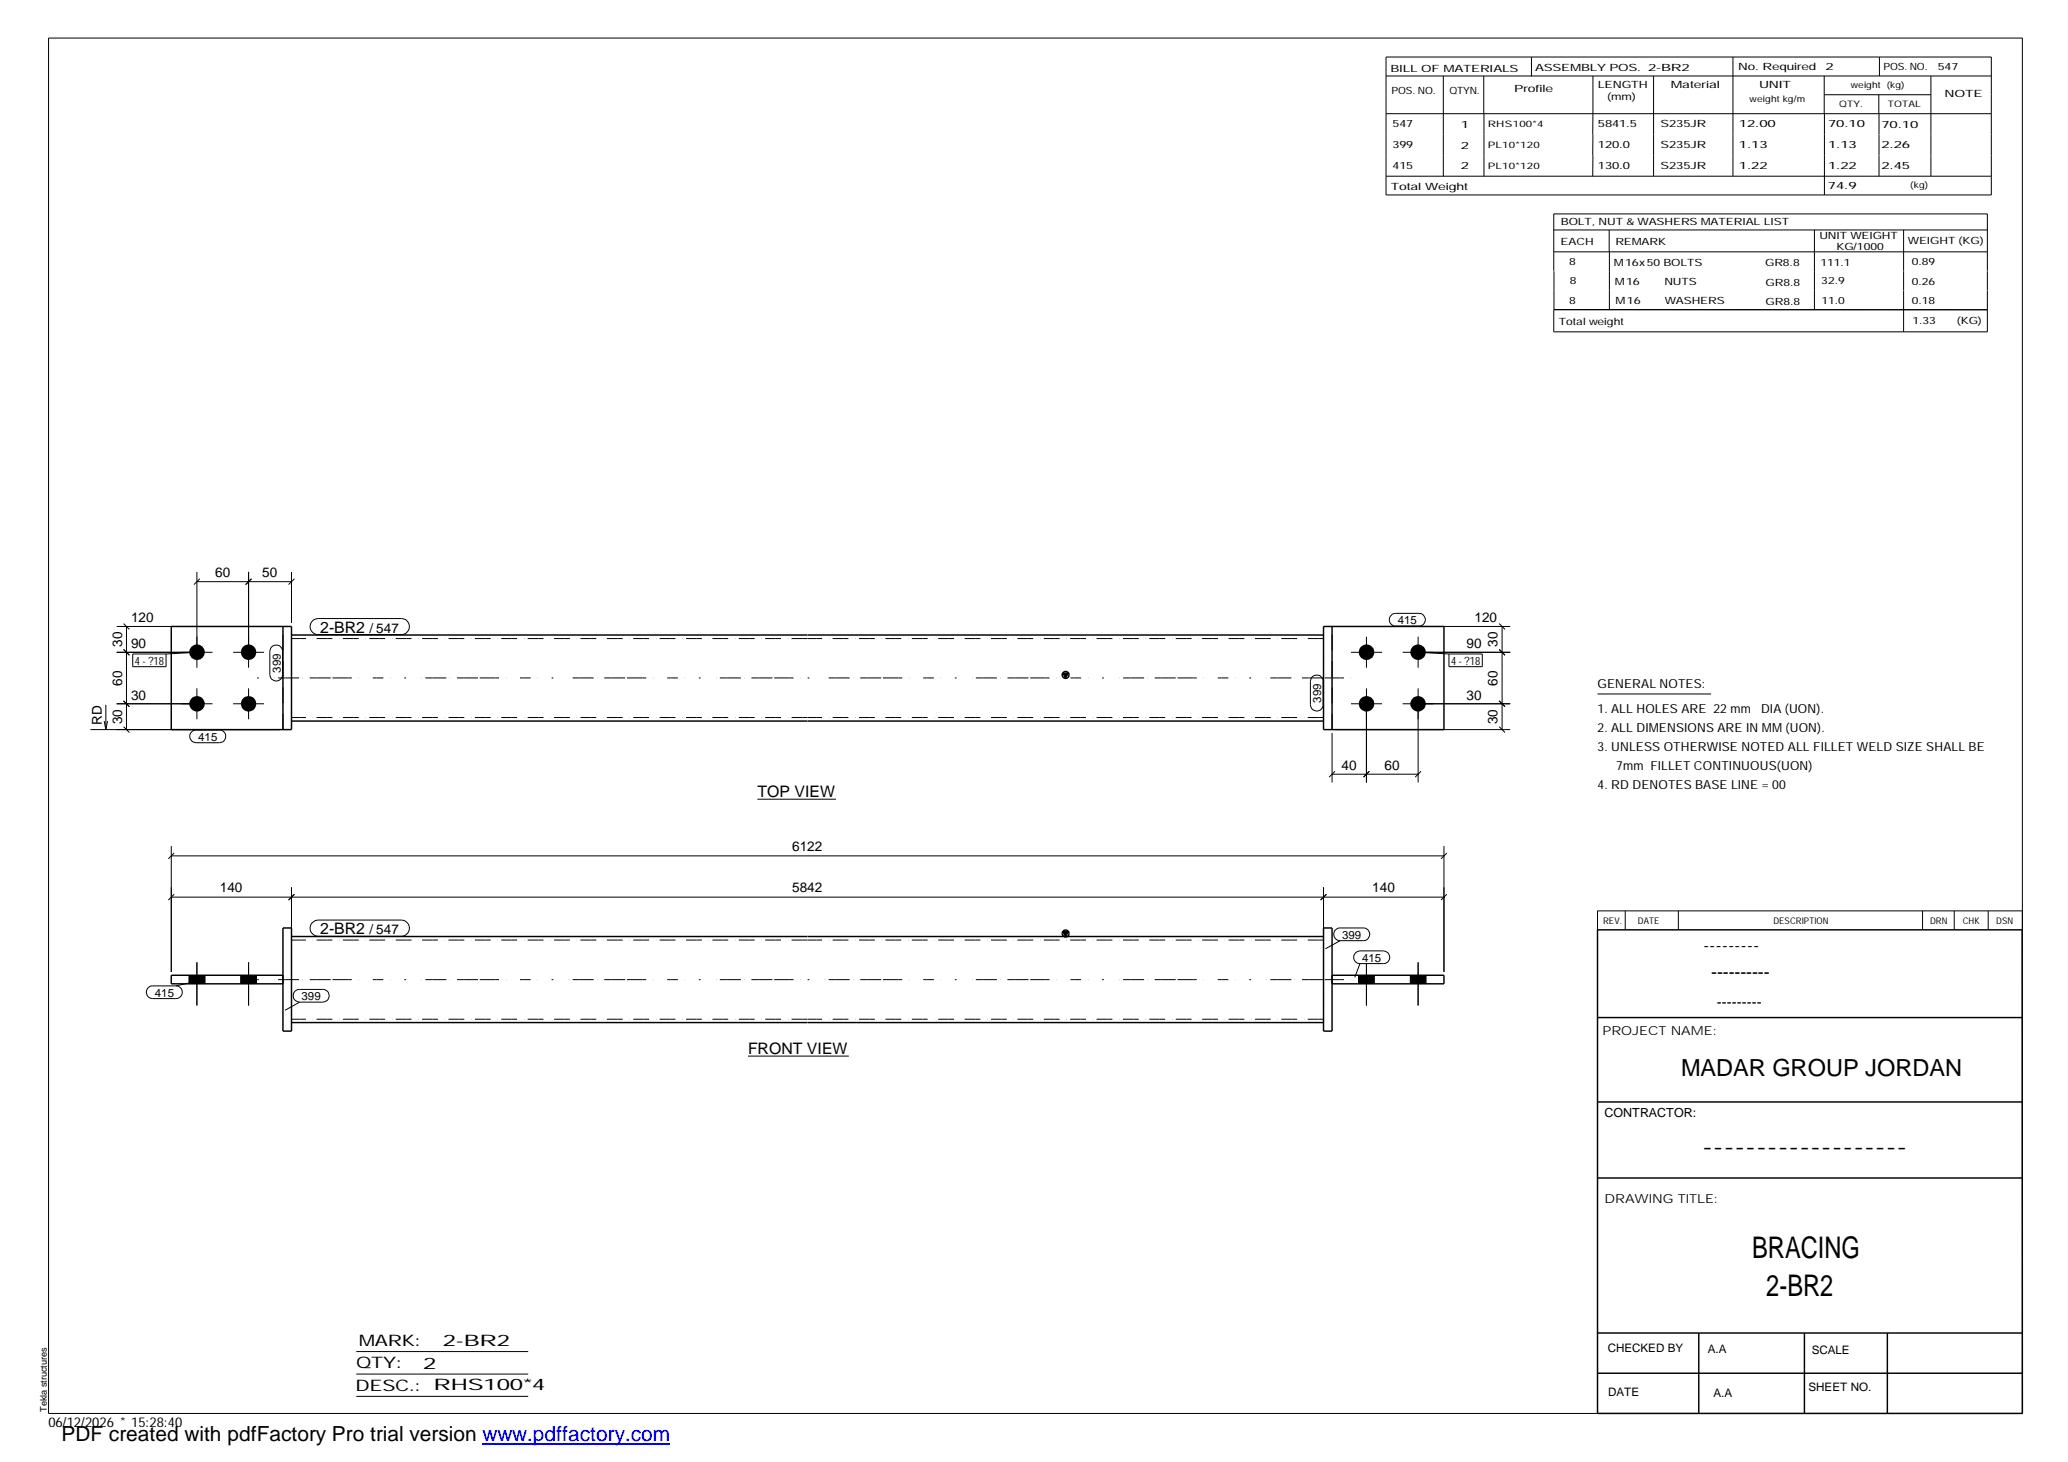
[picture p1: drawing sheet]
<svg xmlns="http://www.w3.org/2000/svg" width="420mm" height="297mm" viewBox="0 0 420 297" stroke-linecap="round" stroke-linejoin="round" font-family="sans-serif">
<g fill="none" stroke="#000" stroke-width=".2">
<path d="M9.9 7.7h401v279.5h-401zM281.6 11.6h123v28h-123zM281.6 15.4h123M293.2 15.4v20.4M301.5 15.4v7.7M311.1 11.6v3.9M323.6 15.4v16.2M336 15.4v20.4M352.1 11.6v24.2M370.6 15.4v7.7M370.7 19.2h21.6M381.7 19.2v3.9"/>
<path d="M381.8 11.6v3.8M392.3 15.4v20.4M281.6 23.1h123M281.6 35.8h123M301.5 23.1v12.7M323.6 31.6v4.2M370.7 23.1v16.5M381.8 23.1v12.7M315.7 51.2h88.1M315.7 55v-11.5h88.1v11.5M315.7 46.7h88.1M315.7 55.1v7.8"/>
<path d="M326.9 46.7v4.5M327 51.2v11.7M368.6 46.7v16.2M386.8 46.7v8.3M386.8 55.1v3.8M386.8 59v8.4M403.8 55.1v3.8M403.8 59v8.4h-88.1v-4.5M315.7 62.9h88.1M40 116.2v19.5M40 118.2h19.2M40.6 117.6l-1.2 1.2"/>
<path d="M50.5 116.2v19.5M51.1 117.6l-1.2 1.2M59.2 116.2v10.4M59.8 117.6l-1.2 1.2M23.7 132.5h19.5M23.7 127.3h33.1M25.1 131.9l1.2 1.2M25.1 126.7l1.2 1.2M25.7 127.3v20.9M27 132.9h6.7v2.6h-6.7zM40 139.9v6.2M40 132.5l-6.3 .4"/>
<path d="M47.4 132.5h6.2M50.5 139.9v6.2M55.2 131.4a1.27 1.27 0 0 1 1.4-.3 1.27 1.27 0 0 1 .8 1.2v4.8a1.29 1.29 0 0 1-1.3 1.3 1.29 1.29 0 0 1-1.3-1.3v-4.8zM63.5 126.1l.5-.3 .6-.1h16.9a1.63 1.63 0 0 1 1.7 1.6 1.63 1.63 0 0 1-1.7 1.6h-16.9a1.62 1.62 0 0 1-1.5-1 1.62 1.62 0 0 1 .4-1.8zM266.6 137.5a1.27 1.27 0 0 1 1.4-.3 1.27 1.27 0 0 1 .8 1.3v4.7a1.29 1.29 0 0 1-1.3 1.3 1.29 1.29 0 0 1-1.3-1.3v-4.7zM271.4 127.3h35.4M274.5 132.5h6.3M277.6 129.4v6.3M277.6 139.9v19.1M282.8 124.8l.7-.2h4.8a1.29 1.29 0 0 1 1.3 1.3 1.29 1.29 0 0 1-1.3 1.3h-4.8a1.3 1.3 0 0 1-1.2-.9 1.3 1.3 0 0 1 .5-1.5zM285 132.5h21.8M288.1 129.4v6.3"/>
<path d="M288.1 139.9v19.1M288.1 132.5l6.3 .4M294.4 132.9h6.8v2.6h-6.8zM304.6 131.9l1.2 1.2M304.6 126.7l1.2 1.2M305.2 127.3v20.9M18.4 148.2h38.4M21.2 146.5l.3 1.7M21.5 143.2v5M21.8 146.5l-.3 1.7M23.7 143h19.5M25.1 147.6l1.2 1.2"/>
<path d="M25.1 142.4l1.2 1.2M38.9 148.7l.7-.4h5a1.29 1.29 0 0 1 1.3 1.3 1.29 1.29 0 0 1-1.3 1.3h-4.8a1.29 1.29 0 0 1-1.1-.8 1.29 1.29 0 0 1 .2-1.4zM47.4 143h6.2M270.6 157.3h17.5M270.6 148.9v10.1M271.2 156.7l-1.2 1.2M271.4 148.2h35.4M274.5 143h6.3M278.2 156.7l-1.2 1.2M285 143h21.8M288.7 156.7l-1.2 1.2M304.6 147.6l1.2 1.2"/>
<path d="M304.6 142.4l1.2 1.2M324.6 141h23M34.8 173.9h258.6M34.8 171.9v25.6M35.4 173.3l-1.2 1.2M153.9 162.4h15.9M293.4 171.9v25.6M294 173.3l-1.2 1.2M34.8 182.3h258.6M35.4 181.7l-1.2 1.2M38.4 198.1v1.8M39.4 199.5l-3.7 .8"/>
<path d="M40 195.5v8.8M41.6 198.1v1.8M48.9 198.1v1.8M50.5 195.5v8.8M52.1 198.1v1.8M59.2 180.3v9.3M59.8 181.7l-1.2 1.2M63.3 187.6l.7-.5 .6-.2h16.9a1.65 1.65 0 0 1 1.7 1.7 1.65 1.65 0 0 1-1.7 1.6h-16.9a1.65 1.65 0 0 1-1.3-2.6zM268.9 180.3v9.3M269.5 181.7l-1.2 1.2M271.2 189.1l.8-.6h5a1.29 1.29 0 0 1 1.3 1.3 1.29 1.29 0 0 1-1.3 1.3h-4.7a1.31 1.31 0 0 1-1.1-2zM272.3 191.1l-3 1.7"/>
<path d="M275.4 193.6l.9-.4h4.8a1.29 1.29 0 0 1 1.3 1.3 1.29 1.29 0 0 1-1.3 1.3h-4.8a1.28 1.28 0 0 1-1.2-.8 1.28 1.28 0 0 1 .3-1.4zM276.1 198.1v1.8M276.3 195.8l-1 2.8M277.6 195.7v8.6M279.2 198.1v1.8M286.6 198.1v1.8M288.1 195.5v8.8M289.7 198.1v1.8M294 181.7l-1.2 1.2M330.2 185.1v3.8M341 185.1v3.8M390.6 185.1v3.8"/>
<path d="M397 185.1v3.8M403.9 185.1v3.8M410.9 185.1h-86.3v3.8M29.9 200.9l.9-.6h4.9a1.29 1.29 0 0 1 1.3 1.3 1.29 1.29 0 0 1-1.3 1.3h-4.7a1.31 1.31 0 0 1-1.1-2zM59.9 201.4l.7-.4h5a1.29 1.29 0 0 1 1.3 1.3 1.29 1.29 0 0 1-1.3 1.3h-4.7a1.31 1.31 0 0 1-1.3-.8 1.31 1.31 0 0 1 .3-1.4zM60.9 203.6l-3 1.7M152 214.6h20.5M72.4 274.6h34.9M72.4 279.2h34.9M72.4 283.7h34.9"/>
</g>
<g fill="#000">
<path d="M215.9 136.8h1.1l-.5 .9zM215.9 189.3h1.1l-.5 1z"/>
<path d="M38.4 198.1h3.2v1.8h-3.2z" fill-rule="evenodd"/>
<path d="M38.4 198.1h3.2v1.8h-3.2z" fill-rule="evenodd"/>
<path d="M48.9 198.1h3.2v1.8h-3.2z" fill-rule="evenodd"/>
<path d="M48.9 198.1h3.2v1.8h-3.2z" fill-rule="evenodd"/>
<path d="M276.1 198.1h3.1v1.8h-3.1z" fill-rule="evenodd"/>
<path d="M276.1 198.1h3.1v1.8h-3.1z" fill-rule="evenodd"/>
<path d="M286.6 198.1h3.1v1.8h-3.1z" fill-rule="evenodd"/>
<path d="M286.6 198.1h3.1v1.8h-3.1z" fill-rule="evenodd"/>
<circle cx="40" cy="132.5" r="1.58"/>
<circle cx="50.5" cy="132.5" r="1.57"/>
<circle cx="277.6" cy="132.5" r="1.57"/>
<circle cx="288.1" cy="132.5" r="1.57"/>
<circle cx="40" cy="143" r="1.57"/>
<circle cx="50.5" cy="143" r="1.56"/>
<circle cx="277.6" cy="143" r="1.58"/>
<circle cx="288.1" cy="143" r="1.57"/>
</g>
<g fill="none" stroke="#000" stroke-width=".3">
<path d="M34.8 127.3h24.4v20.9h-24.4zM57.5 127.3v20.9M59.2 129h209.7M215.9 136.8h1.1l-.5 .9zM268.9 127.3h24.5v20.9h-24.5zM270.6 127.3v20.9M59.2 146.5h209.7M57.5 188.5h1.7v21h-1.7zM57.5 198.1h-22.7v1.8h22.7M59.2 190.3h209.7M215.9 189.3h1.1l-.5 1zM268.9 188.5h1.7v21h-1.7z"/>
<path d="M270.6 198.1h22.8v1.8h-22.8M324.6 188.9h86.2l.1 98.3h-86.3zM59.2 207.8h209.7M324.6 206.7h86.3M324.6 239.3h86.3M324.6 223.9h86.3M324.6 270.8h86.3M324.6 279h86.3M345.1 270.8v16.4M366.6 270.8v16.4M383.5 270.8v16.4"/>
<circle cx="216.5" cy="137.1" r=".68"/>
<circle cx="216.5" cy="189.7" r=".68"/>
</g>
<g fill="none" stroke="#000" stroke-width=".2" stroke-dasharray="1.1 0 2.1 .7 0 1.4" stroke-linecap="butt">
<path d="M164 129.7h-104.8M268.9 129.7h-104.8M57.5 148.2v-20.9M59.2 146.5v-17.5M164 145.8h-104.8M268.9 146.5v-17.5M268.9 145.8h-104.8M270.6 148.2v-20.9M164 191h-104.8M268.9 190.3v17.5M268.9 191h-104.8M59.2 207.8v-17.5"/>
<path d="M164 207.1h-104.8M268.9 207.1h-104.8"/>
</g>
<path d="M52.2 137.7h111.8M164.1 137.7h111.8M52.2 199h111.8M164.1 199h111.8" fill="none" stroke="#000" stroke-width=".2" stroke-dasharray=".4 3.2 0 .7 1.4 0 2.8 .7 0 1.4 1.4 0 2.8" stroke-linecap="butt"/>
<path d="M98 293.3h38.2" fill="none" stroke="#00f" stroke-width=".3"/>
<g font-size="6.1">
<text x="356" y="255.5">BRACING</text>
<text x="358.9" y="263.3">2-BR2</text>
</g>
<text font-size="4.8" x="341.5" y="218.6">MADAR GROUP JORDAN</text>
<text font-size="4.2" x="12.5" y="292.7">PDF created with pdfFactory Pro trial version www.pdffactory.com</text>
<g font-size="3.6">
<text x="346.1" y="193.2">---------</text>
<text x="347.7" y="198.6">----------</text>
<text x="345.8" y="234.2">-------------------</text>
</g>
<g font-size="3.2">
<text x="65.1" y="128.6">2-BR2</text>
<text x="153.9" y="161.9">TOP VIEW</text>
<text x="65.1" y="189.8">2-BR2</text>
<text x="152" y="214.1">FRONT VIEW</text>
<text x="72.9" y="273.5">MARK:</text>
<text x="90" y="273.5">2-BR2</text>
<text x="72.4" y="278">QTY:</text>
<text x="86" y="278.1">2</text>
<text x="72.2" y="282.6">DESC.:</text>
<text x="88.1" y="282.4">RHS100*4</text>
</g>
<text font-size="3" x="348.8" y="204.5">---------</text>
<g font-size="2.8">
<text x="43.7" y="117.2">60</text>
<text x="53.3" y="117.2">50</text>
<text x="24.8" y="131.4" transform="rotate(-90 24.8 131.4)">30</text>
<text x="26.6" y="131.7">90</text>
<text x="26.6" y="126.4">120</text>
<text x="75.1" y="128.6">/ 547</text>
<text x="298" y="131.7">90</text>
<text x="299.6" y="126.4">120</text>
<text x="304.2" y="131.4" transform="rotate(-90 304.2 131.4)">30</text>
<text x="24.8" y="139.3" transform="rotate(-90 24.8 139.3)">60</text>
<text x="26.6" y="142.1">30</text>
<text x="298" y="142.1">30</text>
<text x="304.2" y="139.3" transform="rotate(-90 304.2 139.3)">60</text>
<text x="20.7" y="147.2" transform="rotate(-90 20.7 147.2)">RD</text>
<text x="24.8" y="147.2" transform="rotate(-90 24.8 147.2)">30</text>
<text x="304.2" y="147.2" transform="rotate(-90 304.2 147.2)">30</text>
<text x="272.6" y="156.4">40</text>
<text x="281.3" y="156.4">60</text>
<text x="161" y="172.9">6122</text>
<text x="44.7" y="181.3">140</text>
<text x="161" y="181.3">5842</text>
<text x="278.8" y="181.3">140</text>
<text x="75.1" y="189.8">/ 547</text>
<text x="9.8" y="290">06/12/2026 * 15:28:40</text>
</g>
<g font-size="2.5">
<text x="324.6" y="139.9">GENERAL NOTES:</text>
<text x="324.6" y="148.7">2. ALL DIMENSIONS ARE IN MM (UON).</text>
<text x="324.6" y="144.9">1. ALL HOLES ARE 22 mm</text>
<text x="357.8" y="144.9">DIA (UON).</text>
<text x="324.6" y="152.5">3. UNLESS OTHERWISE NOTED ALL FILLET WELD SIZE SHALL BE</text>
<text x="324.6" y="160.2">4. RD DENOTES BASE LINE = 00</text>
<text x="328.4" y="156.4">7mm FILLET CONTINUOUS(UON)</text>
<text x="325.6" y="210.3">PROJECT NAME:</text>
<text x="326" y="226.9">CONTRACTOR:</text>
<text x="326" y="244.4">DRAWING TITLE:</text>
</g>
<g font-size="2.4">
<text x="326.7" y="274.7">CHECKED BY</text>
<text x="347" y="275">A.A</text>
<text x="368.1" y="275.1">SCALE</text>
<text x="326.7" y="283.6">DATE</text>
<text x="348.1" y="283.9">A.A</text>
<text x="367.5" y="282.6">SHEET NO.</text>
</g>
<g font-size="2.3">
<text x="284" y="126.8">415</text>
<text x="27.4" y="135">4 - ?18</text>
<text x="57.1" y="136.6" transform="rotate(-90 57.1 136.6)">399</text>
<text x="294.8" y="135">4 - ?18</text>
<text x="268.4" y="142.7" transform="rotate(-90 268.4 142.7)">399</text>
<text x="40.3" y="150.5">415</text>
<text x="272.7" y="190.7">399</text>
<text x="276.7" y="195.4">415</text>
<text x="31.5" y="202.5">415</text>
<text x="61.3" y="203.2">399</text>
</g>
<g font-size="2">
<text x="282.5" y="14.6">BILL OF MATERIALS</text>
<text x="311.9" y="14.4">ASSEMBLY POS.</text>
<text x="324.6" y="17.9">LENGTH</text>
<text x="334.9" y="14.4">2-BR2</text>
<text x="339.5" y="17.9">Material</text>
<text x="353.1" y="14.2">No. Required</text>
<text x="357.4" y="17.9">UNIT</text>
<text x="370.9" y="14.2">2</text>
<text x="382.7" y="14.2">POS. NO.</text>
<text x="393.7" y="14.3">547</text>
<text x="282.7" y="19.1">POS. NO.</text>
<text x="294.5" y="19">QTYN.</text>
<text x="307.6" y="18.7">Profile</text>
<text x="326.5" y="20.4">(mm)</text>
<text x="395.1" y="19.6">NOTE</text>
<text x="282.9" y="25.8">547</text>
<text x="296.8" y="26">1</text>
<text x="324.7" y="25.9">5841.5</text>
<text x="337.4" y="25.9">S235JR</text>
<text x="353.3" y="25.9">12.00</text>
<text x="371.4" y="25.9">70.10</text>
<text x="382.3" y="25.9">70.10</text>
<text x="282.9" y="30">399</text>
<text x="282.9" y="34.3">415</text>
<text x="296.8" y="30.2">2</text>
<text x="296.8" y="34.4">2</text>
<text x="324.7" y="30.1">120.0</text>
<text x="324.7" y="34.4">130.0</text>
<text x="337.4" y="30.1">S235JR</text>
<text x="337.4" y="34.3">S235JR</text>
<text x="353.3" y="30.1">1.13</text>
<text x="353.3" y="34.4">1.22</text>
<text x="371.4" y="30.1">1.13</text>
<text x="371.4" y="34.3">1.22</text>
<text x="382.3" y="30.2">2.26</text>
<text x="382.3" y="34.4">2.45</text>
<text x="282.6" y="38.6">Total Weight</text>
<text x="371.4" y="38.5">74.9</text>
<text x="317.1" y="45.7">BOLT, NUT &amp; WASHERS MATERIAL LIST</text>
<text x="317.1" y="49.8">EACH</text>
<text x="318.8" y="53.9">8</text>
<text x="328.2" y="49.7">REMARK</text>
<text x="369.7" y="48.5">UNIT WEIGHT</text>
<text x="373.1" y="50.7">KG/1000</text>
<text x="387.6" y="49.6">WEIGHT (KG)</text>
<text x="388.4" y="53.9">0.89</text>
<text x="318.9" y="57.7">8</text>
<text x="327.9" y="54">M16x50 BOLTS</text>
<text x="328.1" y="57.8">M16</text>
<text x="338.2" y="57.8">NUTS</text>
<text x="358.6" y="54">GR8.8</text>
<text x="358.7" y="58.1">GR8.8</text>
<text x="369.9" y="54">111.1</text>
<text x="370" y="57.8">32.9</text>
<text x="388.4" y="57.8">0.26</text>
<text x="316.7" y="65.9">Total weight</text>
<text x="318.8" y="61.8">8</text>
<text x="328.3" y="61.8">M16</text>
<text x="338.2" y="61.8">WASHERS</text>
<text x="358.7" y="62">GR8.8</text>
<text x="370.1" y="61.7">11.0</text>
<text x="388.4" y="61.8">0.18</text>
<text x="388.6" y="65.8">1.33</text>
<text x="397.6" y="65.7">(KG)</text>
</g>
<g font-size="1.9">
<text x="325.7" y="187.8">REV.</text>
<text x="332.8" y="187.6">DATE</text>
<text x="360.3" y="187.7">DESCRIPTION</text>
<text x="392.1" y="187.6">DRN</text>
<text x="398.8" y="187.6">CHK</text>
<text x="405.6" y="187.7">DSN</text>
<text x="9.5" y="286.8" transform="rotate(-90 9.5 286.8)">Tekla structures</text>
</g>
<g font-size="1.8">
<text x="376" y="17.9">weight (kg)</text>
<text x="355.5" y="20.7">weight kg/m</text>
<text x="373.6" y="21.7">QTY.</text>
<text x="383.5" y="21.8">TOTAL</text>
<text x="302.3" y="25.9">RHS100*4</text>
<text x="302.3" y="30.1">PL10*120</text>
<text x="302.3" y="34.3">PL10*120</text>
<text x="388.1" y="38.2">(kg)</text>
</g>
</svg>
